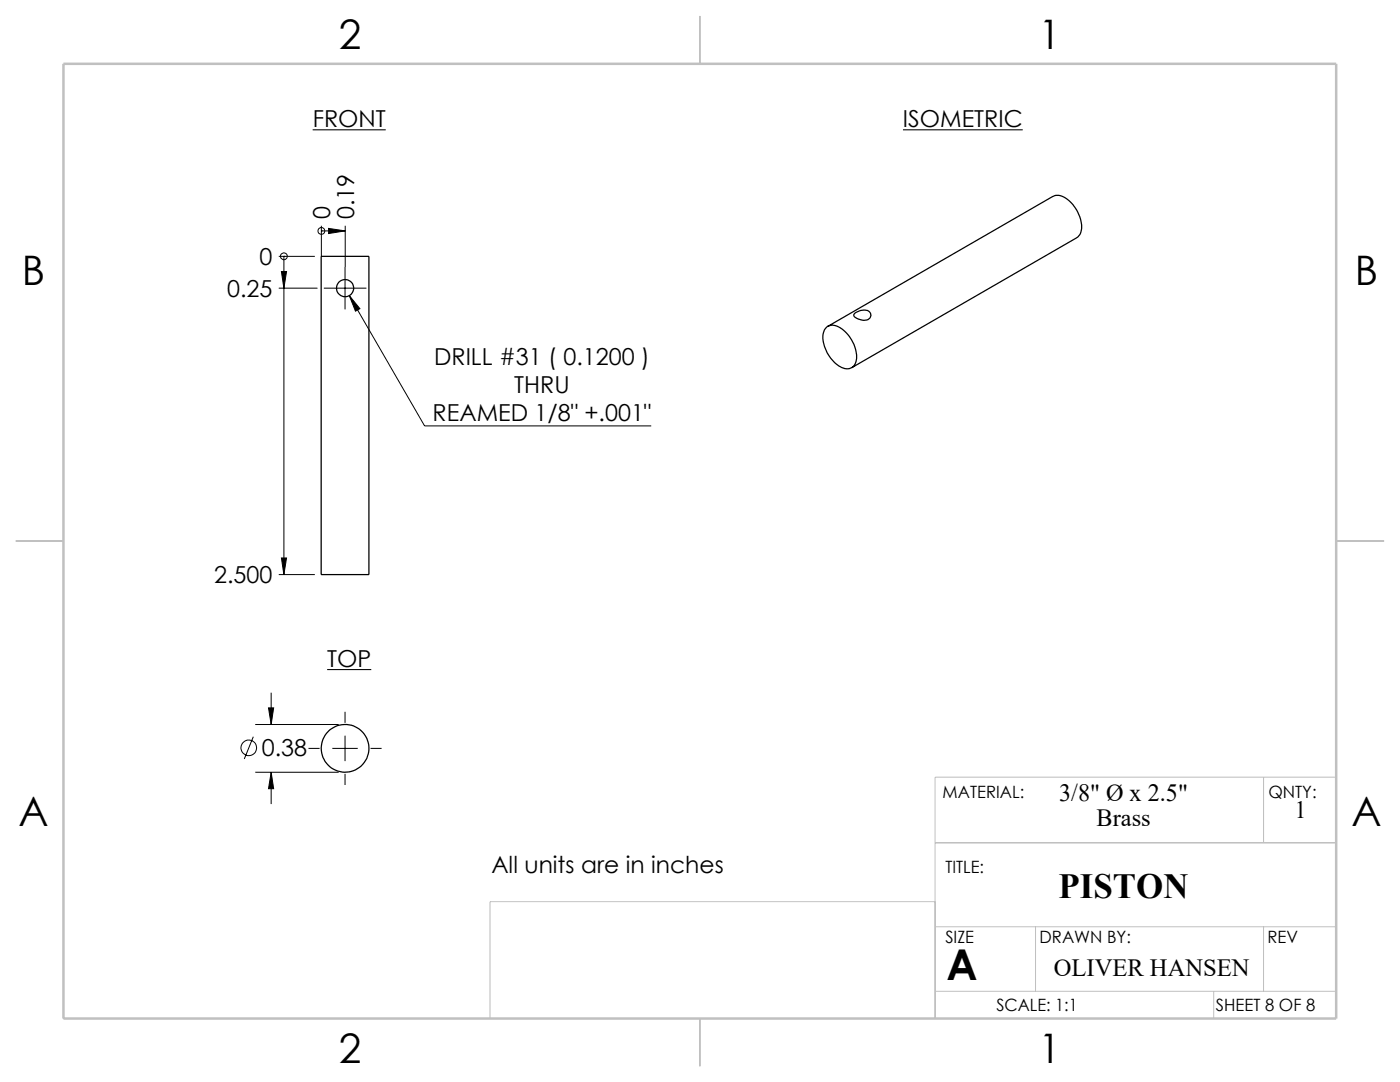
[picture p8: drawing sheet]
<svg xmlns="http://www.w3.org/2000/svg" width="279mm" height="216mm" viewBox="0 0 279 216" stroke-linecap="round" stroke-linejoin="round" font-family="sans-serif">
<g fill="none" stroke="#000" stroke-width=".25">
<path d="M64.1 51.2h9.5v63.5h-9.5zM164.9 65.4a2.52 2.52 0 0 1 3.4 .5 6.8 6.8 0 0 1 2.5 6.3 1.95 1.95 0 0 1-3.1 1 7 7 0 0 1-3.4-6.8zM165.2 65.1l44.9-25.9a2.99 2.99 0 0 1 3.4 1 6.8 6.8 0 0 1 2.2 6.1l-.2 .5-.6 .6-44.9 26M170.5 62.6a2.58 2.58 0 0 1 3-.4 1.06 1.06 0 0 1 .1 1.3 1.06 1.06 0 0 1-1.2 .4h-.3a1.85 1.85 0 0 1-1.7-1.1z"/>
<circle cx="68.9" cy="57.5" r="1.72"/>
<circle cx="68.9" cy="149.3" r="4.8"/>
</g>
<g fill="none" stroke="#000" stroke-width=".2">
<path d="M55.6 57.5h7.8M55.6 51.2h7.2M56.2 54.2h1l-.5 3.3zM56.7 51.2h.1M56.7 51.2v63.5M64.1 51.2h.1M64.1 46.1h.1M64.1 45v6.2M64.1 46.1h4.8M64.6 57.5h8.5M65.6 45.6l3.3 .5-3.3 .5zM68.9 45v16.7"/>
<path d="M69.7 59l2.1 2.6-.9 .5zM69.7 59l15 26h45.3M55.6 114.7h7.2M56.2 111.3h1l-.5 3.4zM54.1 138.2v6.4M50.6 147l-1.8 4.4M50.9 144.6h16.7M50.9 154.1h16.7M53.6 141.3h1l-.5 3.3zM54.1 154.1l.5 3.3h-1zM54.1 154.1v6.3M61.6 149.3h2.2"/>
<path d="M66.3 149.3h5.1M68.9 142v2.3M68.9 146.8v5.1M68.9 154.4v2.2M73.9 149.3h2.3"/>
<circle cx="56.7" cy="51.1" r=".67"/>
<circle cx="64.1" cy="46.1" r=".67"/>
<circle cx="49.7" cy="149.2" r="1.55"/>
</g>
<path d="M62.4 25.9h14.6M180.2 25.9h23.9M65.3 133.6h8.8" fill="none" stroke="#000" stroke-width=".21"/>
<path d="M252.2 155.1v13.1M266.6 153.3l.1 14.9h-80.1M266.6 168.2v-13.1h-80v48.1h-88.8v-23.3h88.8M186.6 197.8h80.1M186.6 184.9h80.1M206.7 184.9v12.9M242.2 197.8v5.4M252.2 184.9v12.9" fill="none" stroke="#c0c0c0" stroke-width=".2"/>
<path d="M139.7 3.2v9.5M3.1 107.9h9.6M266.7 107.9h9.5M139.7 203.2v9.6" fill="none" stroke="#c0c0c0" stroke-width=".25"/>
<path d="M12.7 12.7h254v190.5h-254z" fill="none" stroke="#c0c0c0" stroke-width=".5"/>
<g fill="#000">
<path d="M65.6 45.6l3.3 .5-3.3 .5z"/>
<path d="M56.2 54.2h1l-.5 3.3zM56.2 111.3h1l-.5 3.4z"/>
<path d="M69.7 59l1.2 3.1 .9-.5zM53.6 141.3h1l-.5 3.3zM54.1 154.1l.5 3.3h-1z"/>
</g>
<text font-size="8.5" x="188.9" y="195.5">A</text>
<g font-size="8.1">
<text x="67.6" y="9.7">2</text>
<text x="207.3" y="9.7">1</text>
<text x="4.4" y="57">B</text>
<text x="270.4" y="57">B</text>
<text x="3.7" y="164.9">A</text>
<text x="269.7" y="164.9">A</text>
<text x="67.6" y="212.2">2</text>
<text x="207.3" y="212.2">1</text>
</g>
<text font-size="7.1" x="211.3" y="179.3">PISTON</text>
<g font-size="4.9">
<text x="211.4" y="159.8">3/8&quot; Ø x 2.5&quot;</text>
<text x="218.8" y="164.8">Brass</text>
<text x="258.4" y="163.3">1</text>
<text x="210.3" y="194.8">OLIVER HANSEN</text>
</g>
<g font-size="4.7">
<text x="62.4" y="25.4">FRONT</text>
<text x="180.2" y="25.4">ISOMETRIC</text>
<text x="65.9" y="43.8" transform="rotate(-90 65.9 43.8)">0</text>
<text x="70.7" y="43.8" transform="rotate(-90 70.7 43.8)">0.19</text>
<text x="51.8" y="52.9">0</text>
<text x="45.3" y="59.2">0.25</text>
<text x="86.6" y="72.8">DRILL #31 ( 0.1200 )</text>
<text x="86.3" y="84">REAMED 1/8&quot; +.001&quot;</text>
<text x="102.6" y="78.4">THRU</text>
<text x="42.7" y="116.4">2.500</text>
<text x="65.3" y="133.1">TOP</text>
<text x="52.2" y="150.9">0.38</text>
<text x="98.1" y="174.2">All units are in inches</text>
</g>
<g font-size="3.4">
<text x="188.1" y="159.2">MATERIAL:</text>
<text x="253.1" y="159.2">QNTY:</text>
<text x="188.7" y="174.2">TITLE:</text>
<text x="188.7" y="188.1">SIZE</text>
<text x="207.5" y="188.1">DRAWN BY:</text>
<text x="253" y="188.1">REV</text>
<text x="198.8" y="201.7">SCALE: 1:1</text>
<text x="242.7" y="201.7">SHEET 8 OF 8</text>
</g>
</svg>
